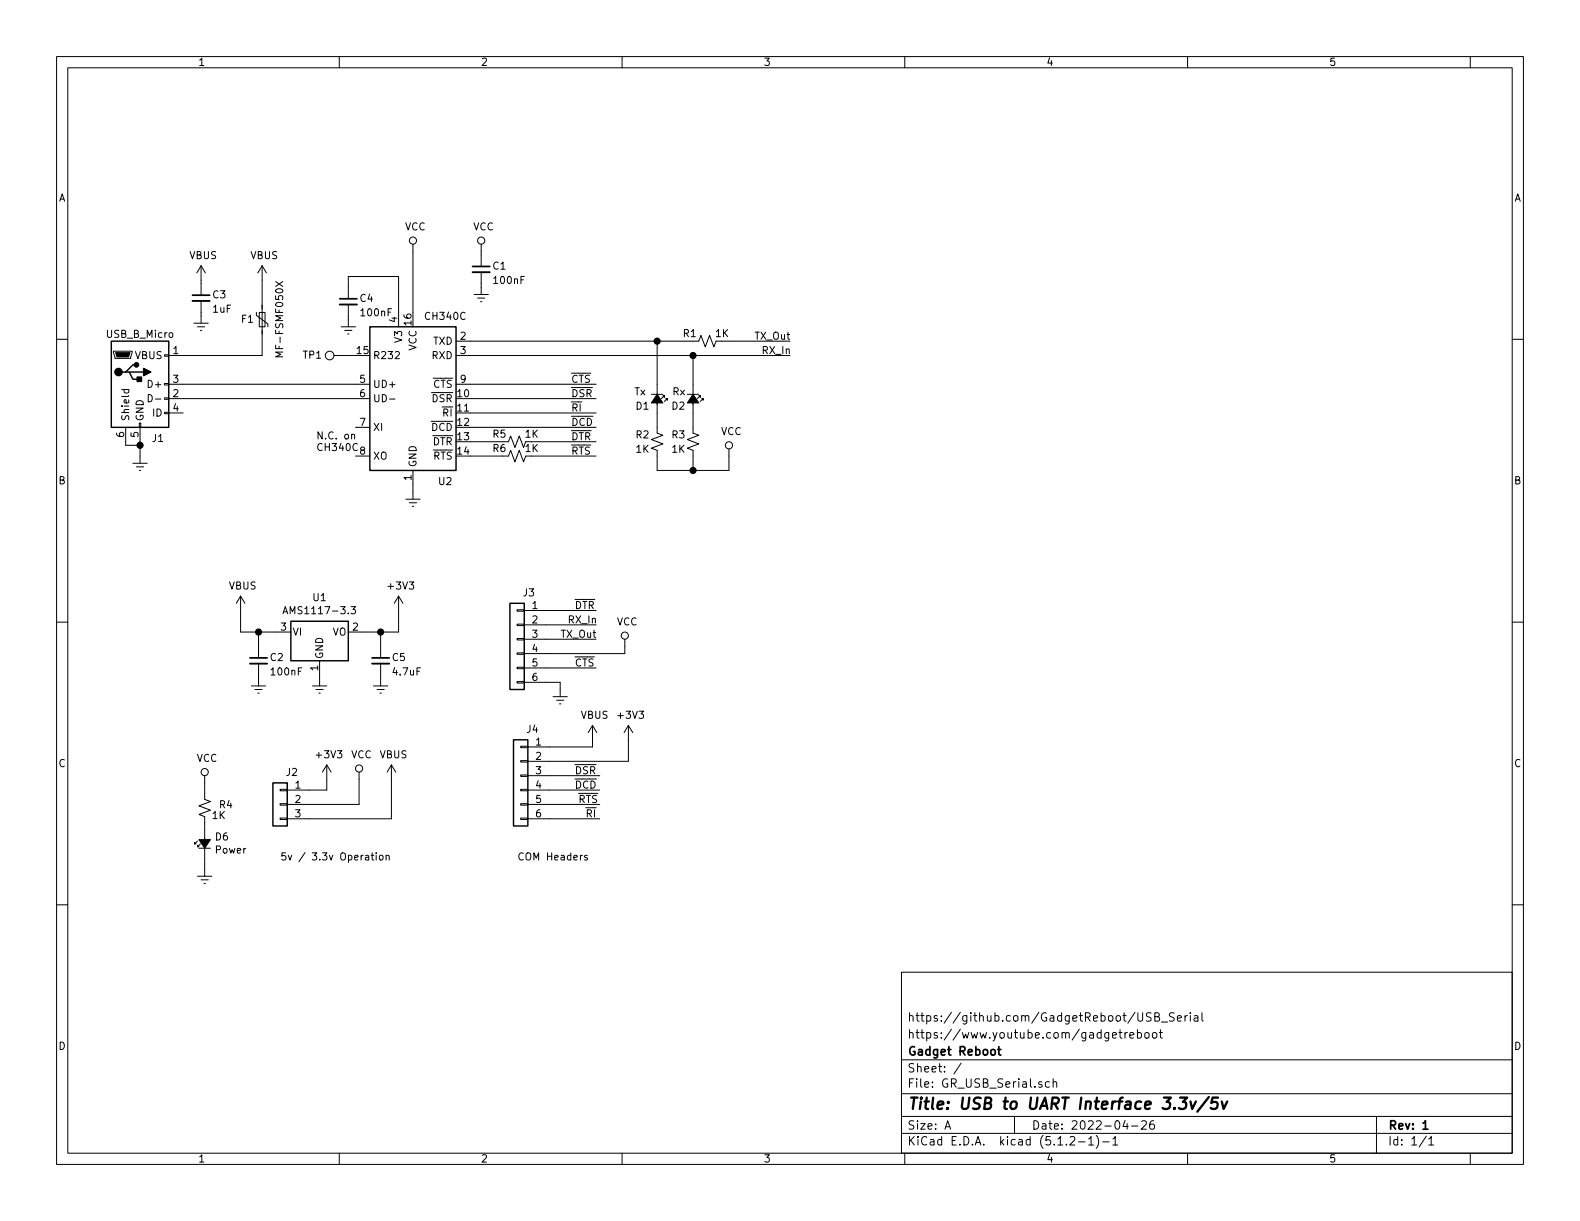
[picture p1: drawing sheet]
EESchema Schematic File Version 4
LIBS:GR_USB_Serial-cache
EELAYER 29 0
EELAYER END
$Descr A 11000 8500
encoding utf-8
Sheet 1 1
Title "USB to UART Interface 3.3v/5v "
Date "2022-04-26"
Rev "1"
Comp "Gadget Reboot"
Comment1 "https://www.youtube.com/gadgetreboot"
Comment2 "https://github.com/GadgetReboot/USB_Serial"
Comment3 ""
Comment4 ""
$EndDescr
$Comp
L Interface_USB:CH340G U2
U 1 1
P 2875 2775
F 0 "U2" H 3100 2200 50  0000 C CNN
F 1 "CH340C" H 3100 3350 50  0000 C CNN
F 2 "Package_SO:SOIC-16_3.9x9.9mm_P1.27mm" H 2925 2225 50  0001 L CNN
F 3 "http://www.datasheet5.com/pdf-local-2195953" H 2525 3575 50  0001 C CNN
	1    2875 2775
	1    0    0    -1  
$EndComp
$Comp
L Connector:USB_B_Micro J1
U 1 1
P 975 2675
F 0 "J1" H 1100 2300 50  0000 C CNN
F 1 "USB_B_Micro" H 975 3025 50  0000 C CNN
F 2 "Connector_USB:USB_Micro-B_Amphenol_10103594-0001LF_Horizontal" H 1125 2625 50  0001 C CNN
F 3 "~" H 1125 2625 50  0001 C CNN
	1    975  2675
	1    0    0    -1  
$EndComp
$Comp
L power:GNDREF #PWR011
U 1 1
P 975 3175
F 0 "#PWR011" H 975 2925 50  0001 C CNN
F 1 "GNDREF" H 1225 2900 50  0001 C CNN
F 2 "" H 975 3175 50  0001 C CNN
F 3 "" H 975 3175 50  0001 C CNN
	1    975  3175
	-1   0    0    -1  
$EndComp
Wire Wire Line
	975  3175 975  3100
Wire Wire Line
	875  3075 875  3100
Wire Wire Line
	875  3100 975  3100
Connection ~ 975  3100
Wire Wire Line
	975  3100 975  3075
$Comp
L power:GNDREF #PWR016
U 1 1
P 2875 3425
F 0 "#PWR016" H 2875 3175 50  0001 C CNN
F 1 "GNDREF" H 3125 3150 50  0001 C CNN
F 2 "" H 2875 3425 50  0001 C CNN
F 3 "" H 2875 3425 50  0001 C CNN
	1    2875 3425
	-1   0    0    -1  
$EndComp
Wire Wire Line
	2875 3425 2875 3375
$Comp
L Device:R_Small_US R1
U 1 1
P 4925 2375
F 0 "R1" V 4975 2550 50  0000 R CNN
F 1 "1K" V 4975 2325 50  0000 R CNN
F 2 "Resistor_SMD:R_0805_2012Metric_Pad1.15x1.40mm_HandSolder" H 4925 2375 50  0001 C CNN
F 3 "~" H 4925 2375 50  0001 C CNN
	1    4925 2375
	0    -1   -1   0   
$EndComp
Wire Wire Line
	2775 2175 2775 1925
$Comp
L Device:C_Small C4
U 1 1
P 2425 2100
F 0 "C4" H 2500 2125 50  0000 L CNN
F 1 "100nF" H 2500 2025 50  0000 L CNN
F 2 "Capacitor_SMD:C_0805_2012Metric_Pad1.15x1.40mm_HandSolder" H 2425 2100 50  0001 C CNN
F 3 "~" H 2425 2100 50  0001 C CNN
	1    2425 2100
	1    0    0    -1  
$EndComp
$Comp
L power:GNDREF #PWR010
U 1 1
P 2425 2225
F 0 "#PWR010" H 2425 1975 50  0001 C CNN
F 1 "GNDREF" H 2675 1950 50  0001 C CNN
F 2 "" H 2425 2225 50  0001 C CNN
F 3 "" H 2425 2225 50  0001 C CNN
	1    2425 2225
	-1   0    0    -1  
$EndComp
Wire Wire Line
	2425 2225 2425 2200
Wire Wire Line
	2425 2000 2425 1925
Wire Wire Line
	2425 1925 2775 1925
$Comp
L Device:Polyfuse_Small F1
U 1 1
P 1825 2225
F 0 "F1" H 1975 2225 50  0000 R CNN
F 1 "MF-FSMF050X" V 1700 2500 50  0000 R CNN
F 2 "Resistor_SMD:R_0603_1608Metric_Pad1.05x0.95mm_HandSolder" H 1875 2025 50  0001 L CNN
F 3 "~" H 1825 2225 50  0001 C CNN
	1    1825 2225
	-1   0    0    1   
$EndComp
Wire Wire Line
	1275 2475 1825 2475
Wire Wire Line
	1825 2325 1825 2475
Wire Wire Line
	1825 1950 1825 2125
$Comp
L Device:C_Small C3
U 1 1
P 1400 2075
F 0 "C3" H 1475 2100 50  0000 L CNN
F 1 "1uF" H 1475 2000 50  0000 L CNN
F 2 "Capacitor_SMD:C_0805_2012Metric_Pad1.15x1.40mm_HandSolder" H 1400 2075 50  0001 C CNN
F 3 "~" H 1400 2075 50  0001 C CNN
	1    1400 2075
	1    0    0    -1  
$EndComp
$Comp
L power:GNDREF #PWR09
U 1 1
P 1400 2200
F 0 "#PWR09" H 1400 1950 50  0001 C CNN
F 1 "GNDREF" H 1650 1925 50  0001 C CNN
F 2 "" H 1400 2200 50  0001 C CNN
F 3 "" H 1400 2200 50  0001 C CNN
	1    1400 2200
	-1   0    0    -1  
$EndComp
Wire Wire Line
	1400 2200 1400 2175
Wire Wire Line
	3275 2375 4575 2375
Wire Wire Line
	5025 2375 5500 2375
Text Label 5300 2475 0    50   ~ 0
RX_In
Text Label 5250 2375 0    50   ~ 0
TX_Out
$Comp
L Device:R_Small_US R4
U 1 1
P 1425 5625
F 0 "R4" H 1625 5650 50  0000 R CNN
F 1 "1K" H 1575 5575 50  0000 R CNN
F 2 "Resistor_SMD:R_0805_2012Metric_Pad1.15x1.40mm_HandSolder" H 1425 5625 50  0001 C CNN
F 3 "~" H 1425 5625 50  0001 C CNN
	1    1425 5625
	1    0    0    -1  
$EndComp
$Comp
L Device:LED_Small_ALT D6
U 1 1
P 1425 5875
F 0 "D6" V 1471 5807 50  0000 R CNN
F 1 "Power" V 1380 5807 50  0000 R CNN
F 2 "LED_SMD:LED_0805_2012Metric_Pad1.15x1.40mm_HandSolder" V 1425 5875 50  0001 C CNN
F 3 "~" V 1425 5875 50  0001 C CNN
	1    1425 5875
	0    -1   -1   0   
$EndComp
$Comp
L power:GNDREF #PWR025
U 1 1
P 1425 6050
F 0 "#PWR025" H 1425 5800 50  0001 C CNN
F 1 "GNDREF" H 1675 5775 50  0001 C CNN
F 2 "" H 1425 6050 50  0001 C CNN
F 3 "" H 1425 6050 50  0001 C CNN
	1    1425 6050
	-1   0    0    -1  
$EndComp
Wire Wire Line
	1425 5450 1425 5525
Wire Wire Line
	1425 5725 1425 5775
Wire Wire Line
	1425 5975 1425 6050
Wire Wire Line
	1400 1975 1400 1950
Wire Wire Line
	2875 1750 2875 2175
$Comp
L Device:C_Small C1
U 1 1
P 3350 1875
F 0 "C1" H 3425 1900 50  0000 L CNN
F 1 "100nF" H 3425 1800 50  0000 L CNN
F 2 "Capacitor_SMD:C_0805_2012Metric_Pad1.15x1.40mm_HandSolder" H 3350 1875 50  0001 C CNN
F 3 "~" H 3350 1875 50  0001 C CNN
	1    3350 1875
	1    0    0    -1  
$EndComp
$Comp
L power:GNDREF #PWR07
U 1 1
P 3350 2000
F 0 "#PWR07" H 3350 1750 50  0001 C CNN
F 1 "GNDREF" H 3600 1725 50  0001 C CNN
F 2 "" H 3350 2000 50  0001 C CNN
F 3 "" H 3350 2000 50  0001 C CNN
	1    3350 2000
	-1   0    0    -1  
$EndComp
Wire Wire Line
	3350 2000 3350 1975
Wire Wire Line
	3350 1775 3350 1750
Wire Wire Line
	3275 2475 4825 2475
$Comp
L Device:LED_Small_ALT D1
U 1 1
P 4575 2775
F 0 "D1" V 4625 2725 50  0000 R CNN
F 1 "Rx" V 4525 2975 50  0000 R CNN
F 2 "LED_SMD:LED_0805_2012Metric_Pad1.15x1.40mm_HandSolder" V 4575 2775 50  0001 C CNN
F 3 "~" V 4575 2775 50  0001 C CNN
	1    4575 2775
	0    1    1    0   
$EndComp
$Comp
L Device:LED_Small_ALT D2
U 1 1
P 4825 2775
F 0 "D2" V 4875 2725 50  0000 R CNN
F 1 "Tx" V 4775 2450 50  0000 R CNN
F 2 "LED_SMD:LED_0805_2012Metric_Pad1.15x1.40mm_HandSolder" V 4825 2775 50  0001 C CNN
F 3 "~" V 4825 2775 50  0001 C CNN
	1    4825 2775
	0    1    1    0   
$EndComp
$Comp
L Device:R_Small_US R2
U 1 1
P 4575 3075
F 0 "R2" H 4525 3125 50  0000 R CNN
F 1 "1K" H 4525 3025 50  0000 R CNN
F 2 "Resistor_SMD:R_0805_2012Metric_Pad1.15x1.40mm_HandSolder" H 4575 3075 50  0001 C CNN
F 3 "~" H 4575 3075 50  0001 C CNN
	1    4575 3075
	1    0    0    -1  
$EndComp
$Comp
L Device:R_Small_US R3
U 1 1
P 4825 3075
F 0 "R3" H 4775 3125 50  0000 R CNN
F 1 "1K" H 4775 3025 50  0000 R CNN
F 2 "Resistor_SMD:R_0805_2012Metric_Pad1.15x1.40mm_HandSolder" H 4825 3075 50  0001 C CNN
F 3 "~" H 4825 3075 50  0001 C CNN
	1    4825 3075
	1    0    0    -1  
$EndComp
Wire Wire Line
	4575 2675 4575 2375
Connection ~ 4575 2375
Wire Wire Line
	4575 2375 4825 2375
Wire Wire Line
	4825 2675 4825 2475
Connection ~ 4825 2475
Wire Wire Line
	4825 2475 5500 2475
Wire Wire Line
	4575 2975 4575 2875
Wire Wire Line
	4825 2975 4825 2875
Wire Wire Line
	5075 3175 5075 3275
Wire Wire Line
	5075 3275 4825 3275
Wire Wire Line
	4825 3275 4825 3175
Wire Wire Line
	4825 3275 4575 3275
Wire Wire Line
	4575 3275 4575 3175
Connection ~ 4825 3275
Text Notes 2200 3150 0    50   ~ 0
N.C. on\nCH340C
$Comp
L Regulator_Linear:AMS1117-3.3 U1
U 1 1
P 2225 4400
F 0 "U1" H 2225 4642 50  0000 C CNN
F 1 "AMS1117-3.3" H 2225 4551 50  0000 C CNN
F 2 "Package_TO_SOT_SMD:SOT-223-3_TabPin2" H 2225 4600 50  0001 C CNN
F 3 "http://www.advanced-monolithic.com/pdf/ds1117.pdf" H 2325 4150 50  0001 C CNN
	1    2225 4400
	1    0    0    -1  
$EndComp
Text Label 3975 2675 0    50   ~ 0
~CTS
$Comp
L power:VCC #PWR012
U 1 1
P 2500 5425
F 0 "#PWR012" H 2500 5275 50  0001 C CNN
F 1 "VCC" H 2517 5598 50  0000 C CNN
F 2 "" H 2500 5425 50  0001 C CNN
F 3 "" H 2500 5425 50  0001 C CNN
	1    2500 5425
	1    0    0    -1  
$EndComp
$Comp
L power:VBUS #PWR01
U 1 1
P 1400 1950
F 0 "#PWR01" H 1400 1800 50  0001 C CNN
F 1 "VBUS" H 1415 2123 50  0000 C CNN
F 2 "" H 1400 1950 50  0001 C CNN
F 3 "" H 1400 1950 50  0001 C CNN
	1    1400 1950
	1    0    0    -1  
$EndComp
$Comp
L power:+3V3 #PWR015
U 1 1
P 2775 4250
F 0 "#PWR015" H 2775 4100 50  0001 C CNN
F 1 "+3V3" H 2790 4423 50  0000 C CNN
F 2 "" H 2775 4250 50  0001 C CNN
F 3 "" H 2775 4250 50  0001 C CNN
	1    2775 4250
	1    0    0    -1  
$EndComp
$Comp
L power:VCC #PWR017
U 1 1
P 2875 1750
F 0 "#PWR017" H 2875 1600 50  0001 C CNN
F 1 "VCC" H 2892 1923 50  0000 C CNN
F 2 "" H 2875 1750 50  0001 C CNN
F 3 "" H 2875 1750 50  0001 C CNN
	1    2875 1750
	1    0    0    -1  
$EndComp
$Comp
L power:VCC #PWR018
U 1 1
P 3350 1750
F 0 "#PWR018" H 3350 1600 50  0001 C CNN
F 1 "VCC" H 3367 1923 50  0000 C CNN
F 2 "" H 3350 1750 50  0001 C CNN
F 3 "" H 3350 1750 50  0001 C CNN
	1    3350 1750
	1    0    0    -1  
$EndComp
$Comp
L power:VCC #PWR023
U 1 1
P 5075 3175
F 0 "#PWR023" H 5075 3025 50  0001 C CNN
F 1 "VCC" H 5092 3348 50  0000 C CNN
F 2 "" H 5075 3175 50  0001 C CNN
F 3 "" H 5075 3175 50  0001 C CNN
	1    5075 3175
	1    0    0    -1  
$EndComp
$Comp
L power:+3V3 #PWR08
U 1 1
P 2275 5425
F 0 "#PWR08" H 2275 5275 50  0001 C CNN
F 1 "+3V3" H 2290 5598 50  0000 C CNN
F 2 "" H 2275 5425 50  0001 C CNN
F 3 "" H 2275 5425 50  0001 C CNN
	1    2275 5425
	1    0    0    -1  
$EndComp
$Comp
L power:VBUS #PWR014
U 1 1
P 2725 5425
F 0 "#PWR014" H 2725 5275 50  0001 C CNN
F 1 "VBUS" H 2740 5598 50  0000 C CNN
F 2 "" H 2725 5425 50  0001 C CNN
F 3 "" H 2725 5425 50  0001 C CNN
	1    2725 5425
	1    0    0    -1  
$EndComp
$Comp
L power:VCC #PWR02
U 1 1
P 1425 5450
F 0 "#PWR02" H 1425 5300 50  0001 C CNN
F 1 "VCC" H 1442 5623 50  0000 C CNN
F 2 "" H 1425 5450 50  0001 C CNN
F 3 "" H 1425 5450 50  0001 C CNN
	1    1425 5450
	1    0    0    -1  
$EndComp
Text Notes 1950 6000 0    50   ~ 0
5v / 3.3v Operation
$Comp
L power:GNDREF #PWR06
U 1 1
P 2225 4725
F 0 "#PWR06" H 2225 4475 50  0001 C CNN
F 1 "GNDREF" H 2475 4450 50  0001 C CNN
F 2 "" H 2225 4725 50  0001 C CNN
F 3 "" H 2225 4725 50  0001 C CNN
	1    2225 4725
	-1   0    0    -1  
$EndComp
Wire Wire Line
	2225 4725 2225 4700
Wire Wire Line
	2525 4400 2650 4400
Wire Wire Line
	2775 4400 2775 4250
$Comp
L power:VBUS #PWR03
U 1 1
P 1675 4250
F 0 "#PWR03" H 1675 4100 50  0001 C CNN
F 1 "VBUS" H 1690 4423 50  0000 C CNN
F 2 "" H 1675 4250 50  0001 C CNN
F 3 "" H 1675 4250 50  0001 C CNN
	1    1675 4250
	1    0    0    -1  
$EndComp
Wire Wire Line
	1925 4400 1800 4400
Wire Wire Line
	1675 4400 1675 4250
$Comp
L Device:C_Small C5
U 1 1
P 2650 4600
F 0 "C5" H 2725 4625 50  0000 L CNN
F 1 "4.7uF" H 2725 4525 50  0000 L CNN
F 2 "Capacitor_SMD:C_0805_2012Metric_Pad1.15x1.40mm_HandSolder" H 2650 4600 50  0001 C CNN
F 3 "~" H 2650 4600 50  0001 C CNN
	1    2650 4600
	1    0    0    -1  
$EndComp
$Comp
L power:GNDREF #PWR013
U 1 1
P 2650 4725
F 0 "#PWR013" H 2650 4475 50  0001 C CNN
F 1 "GNDREF" H 2900 4450 50  0001 C CNN
F 2 "" H 2650 4725 50  0001 C CNN
F 3 "" H 2650 4725 50  0001 C CNN
	1    2650 4725
	-1   0    0    -1  
$EndComp
Wire Wire Line
	2650 4725 2650 4700
Wire Wire Line
	2650 4500 2650 4400
Connection ~ 2650 4400
Wire Wire Line
	2650 4400 2775 4400
$Comp
L Device:C_Small C2
U 1 1
P 1800 4600
F 0 "C2" H 1875 4625 50  0000 L CNN
F 1 "100nF" H 1875 4525 50  0000 L CNN
F 2 "Capacitor_SMD:C_0805_2012Metric_Pad1.15x1.40mm_HandSolder" H 1800 4600 50  0001 C CNN
F 3 "~" H 1800 4600 50  0001 C CNN
	1    1800 4600
	1    0    0    -1  
$EndComp
$Comp
L power:GNDREF #PWR04
U 1 1
P 1800 4725
F 0 "#PWR04" H 1800 4475 50  0001 C CNN
F 1 "GNDREF" H 2050 4450 50  0001 C CNN
F 2 "" H 1800 4725 50  0001 C CNN
F 3 "" H 1800 4725 50  0001 C CNN
	1    1800 4725
	-1   0    0    -1  
$EndComp
Wire Wire Line
	1800 4725 1800 4700
Wire Wire Line
	1800 4500 1800 4400
Connection ~ 1800 4400
Wire Wire Line
	1800 4400 1675 4400
$Comp
L power:VBUS #PWR05
U 1 1
P 1825 1950
F 0 "#PWR05" H 1825 1800 50  0001 C CNN
F 1 "VBUS" H 1840 2123 50  0000 C CNN
F 2 "" H 1825 1950 50  0001 C CNN
F 3 "" H 1825 1950 50  0001 C CNN
	1    1825 1950
	1    0    0    -1  
$EndComp
Text Label 3975 2775 0    50   ~ 0
~DSR
Text Label 3975 2875 0    50   ~ 0
~RI
Text Label 3975 2975 0    50   ~ 0
~DCD
Text Label 3975 3075 0    50   ~ 0
~DTR
Text Label 3975 3175 0    50   ~ 0
~RTS
$Comp
L Connector:TestPoint TP1
U 1 1
P 2425 2475
F 0 "TP1" V 2425 2725 50  0000 C CNN
F 1 "TestPoint" V 2529 2547 50  0001 C CNN
F 2 "TestPoint:TestPoint_Pad_D2.0mm" H 2625 2475 50  0001 C CNN
F 3 "~" H 2625 2475 50  0001 C CNN
	1    2425 2475
	0    -1   -1   0   
$EndComp
Wire Wire Line
	2475 2475 2425 2475
$Comp
L Connector_Generic:Conn_01x03 J2
U 1 1
P 1950 5600
F 0 "J2" H 1868 5825 50  0000 C CNN
F 1 "Conn_01x03" H 2030 5551 50  0001 L CNN
F 2 "Connector_PinHeader_2.54mm:PinHeader_1x03_P2.54mm_Vertical" H 1950 5600 50  0001 C CNN
F 3 "~" H 1950 5600 50  0001 C CNN
	1    1950 5600
	-1   0    0    -1  
$EndComp
Wire Wire Line
	2150 5500 2275 5500
Wire Wire Line
	2275 5500 2275 5425
Wire Wire Line
	2150 5600 2500 5600
Wire Wire Line
	2500 5600 2500 5425
Wire Wire Line
	2150 5700 2725 5700
Wire Wire Line
	2725 5700 2725 5425
$Comp
L Connector_Generic:Conn_01x06 J3
U 1 1
P 3600 4450
F 0 "J3" H 3518 4775 50  0000 C CNN
F 1 "Conn_01x06" H 3680 4351 50  0001 L CNN
F 2 "Connector_PinHeader_2.54mm:PinHeader_1x06_P2.54mm_Vertical" H 3600 4450 50  0001 C CNN
F 3 "~" H 3600 4450 50  0001 C CNN
	1    3600 4450
	-1   0    0    -1  
$EndComp
Wire Wire Line
	3800 4250 4150 4250
Text Label 4000 4250 0    50   ~ 0
~DTR
Text Label 3950 4350 0    50   ~ 0
RX_In
Wire Wire Line
	3800 4350 4150 4350
Wire Wire Line
	3800 4450 4150 4450
Text Label 3900 4450 0    50   ~ 0
TX_Out
$Comp
L power:VCC #PWR021
U 1 1
P 4350 4500
F 0 "#PWR021" H 4350 4350 50  0001 C CNN
F 1 "VCC" H 4367 4673 50  0000 C CNN
F 2 "" H 4350 4500 50  0001 C CNN
F 3 "" H 4350 4500 50  0001 C CNN
	1    4350 4500
	1    0    0    -1  
$EndComp
$Comp
L power:GNDREF #PWR019
U 1 1
P 3900 4800
F 0 "#PWR019" H 3900 4550 50  0001 C CNN
F 1 "GNDREF" H 4150 4525 50  0001 C CNN
F 2 "" H 3900 4800 50  0001 C CNN
F 3 "" H 3900 4800 50  0001 C CNN
	1    3900 4800
	-1   0    0    -1  
$EndComp
Wire Wire Line
	3800 4650 4150 4650
Text Label 4000 4650 0    50   ~ 0
~CTS
Wire Wire Line
	3800 4750 3900 4750
Wire Wire Line
	3900 4750 3900 4800
Wire Wire Line
	3800 4550 4350 4550
Wire Wire Line
	4350 4550 4350 4500
Wire Wire Line
	1275 2775 2475 2775
Wire Wire Line
	1275 2675 2475 2675
$Comp
L Connector_Generic:Conn_01x06 J4
U 1 1
P 3625 5400
F 0 "J4" H 3543 5725 50  0000 C CNN
F 1 "Conn_01x06" H 3705 5301 50  0001 L CNN
F 2 "Connector_PinHeader_2.54mm:PinHeader_1x06_P2.54mm_Vertical" H 3625 5400 50  0001 C CNN
F 3 "~" H 3625 5400 50  0001 C CNN
	1    3625 5400
	-1   0    0    -1  
$EndComp
Wire Wire Line
	3825 5400 4175 5400
Text Label 4000 5400 0    50   ~ 0
~DSR
Wire Wire Line
	3825 5700 4175 5700
Text Label 4075 5700 0    50   ~ 0
~RI
Wire Wire Line
	3825 5500 4175 5500
Text Label 4000 5500 0    50   ~ 0
~DCD
Wire Wire Line
	3825 5600 4175 5600
Text Label 4025 5600 0    50   ~ 0
~RTS
$Comp
L power:+3V3 #PWR022
U 1 1
P 4375 5150
F 0 "#PWR022" H 4375 5000 50  0001 C CNN
F 1 "+3V3" H 4390 5323 50  0000 C CNN
F 2 "" H 4375 5150 50  0001 C CNN
F 3 "" H 4375 5150 50  0001 C CNN
	1    4375 5150
	1    0    0    -1  
$EndComp
$Comp
L power:VBUS #PWR020
U 1 1
P 4125 5150
F 0 "#PWR020" H 4125 5000 50  0001 C CNN
F 1 "VBUS" H 4140 5323 50  0000 C CNN
F 2 "" H 4125 5150 50  0001 C CNN
F 3 "" H 4125 5150 50  0001 C CNN
	1    4125 5150
	1    0    0    -1  
$EndComp
Wire Wire Line
	3825 5200 4125 5200
Wire Wire Line
	4125 5200 4125 5150
Wire Wire Line
	4375 5300 4375 5150
Wire Wire Line
	3825 5300 4375 5300
Text Notes 3600 6000 0    50   ~ 0
COM Headers
$Comp
L Device:R_Small_US R6
U 1 1
P 3600 3175
F 0 "R6" V 3650 3350 50  0000 R CNN
F 1 "1K" V 3650 3125 50  0000 R CNN
F 2 "Resistor_SMD:R_0805_2012Metric_Pad1.15x1.40mm_HandSolder" H 3600 3175 50  0001 C CNN
F 3 "~" H 3600 3175 50  0001 C CNN
	1    3600 3175
	0    -1   -1   0   
$EndComp
$Comp
L Device:R_Small_US R5
U 1 1
P 3600 3075
F 0 "R5" V 3650 3250 50  0000 R CNN
F 1 "1K" V 3650 3025 50  0000 R CNN
F 2 "Resistor_SMD:R_0805_2012Metric_Pad1.15x1.40mm_HandSolder" H 3600 3075 50  0001 C CNN
F 3 "~" H 3600 3075 50  0001 C CNN
	1    3600 3075
	0    -1   -1   0   
$EndComp
Wire Wire Line
	3275 3075 3500 3075
Wire Wire Line
	3700 3075 4150 3075
Wire Wire Line
	3700 3175 4150 3175
Wire Wire Line
	3500 3175 3275 3175
Wire Wire Line
	3275 2975 4150 2975
Wire Wire Line
	3275 2875 4150 2875
Wire Wire Line
	3275 2775 4150 2775
Wire Wire Line
	3275 2675 4150 2675
$EndSCHEMATC
